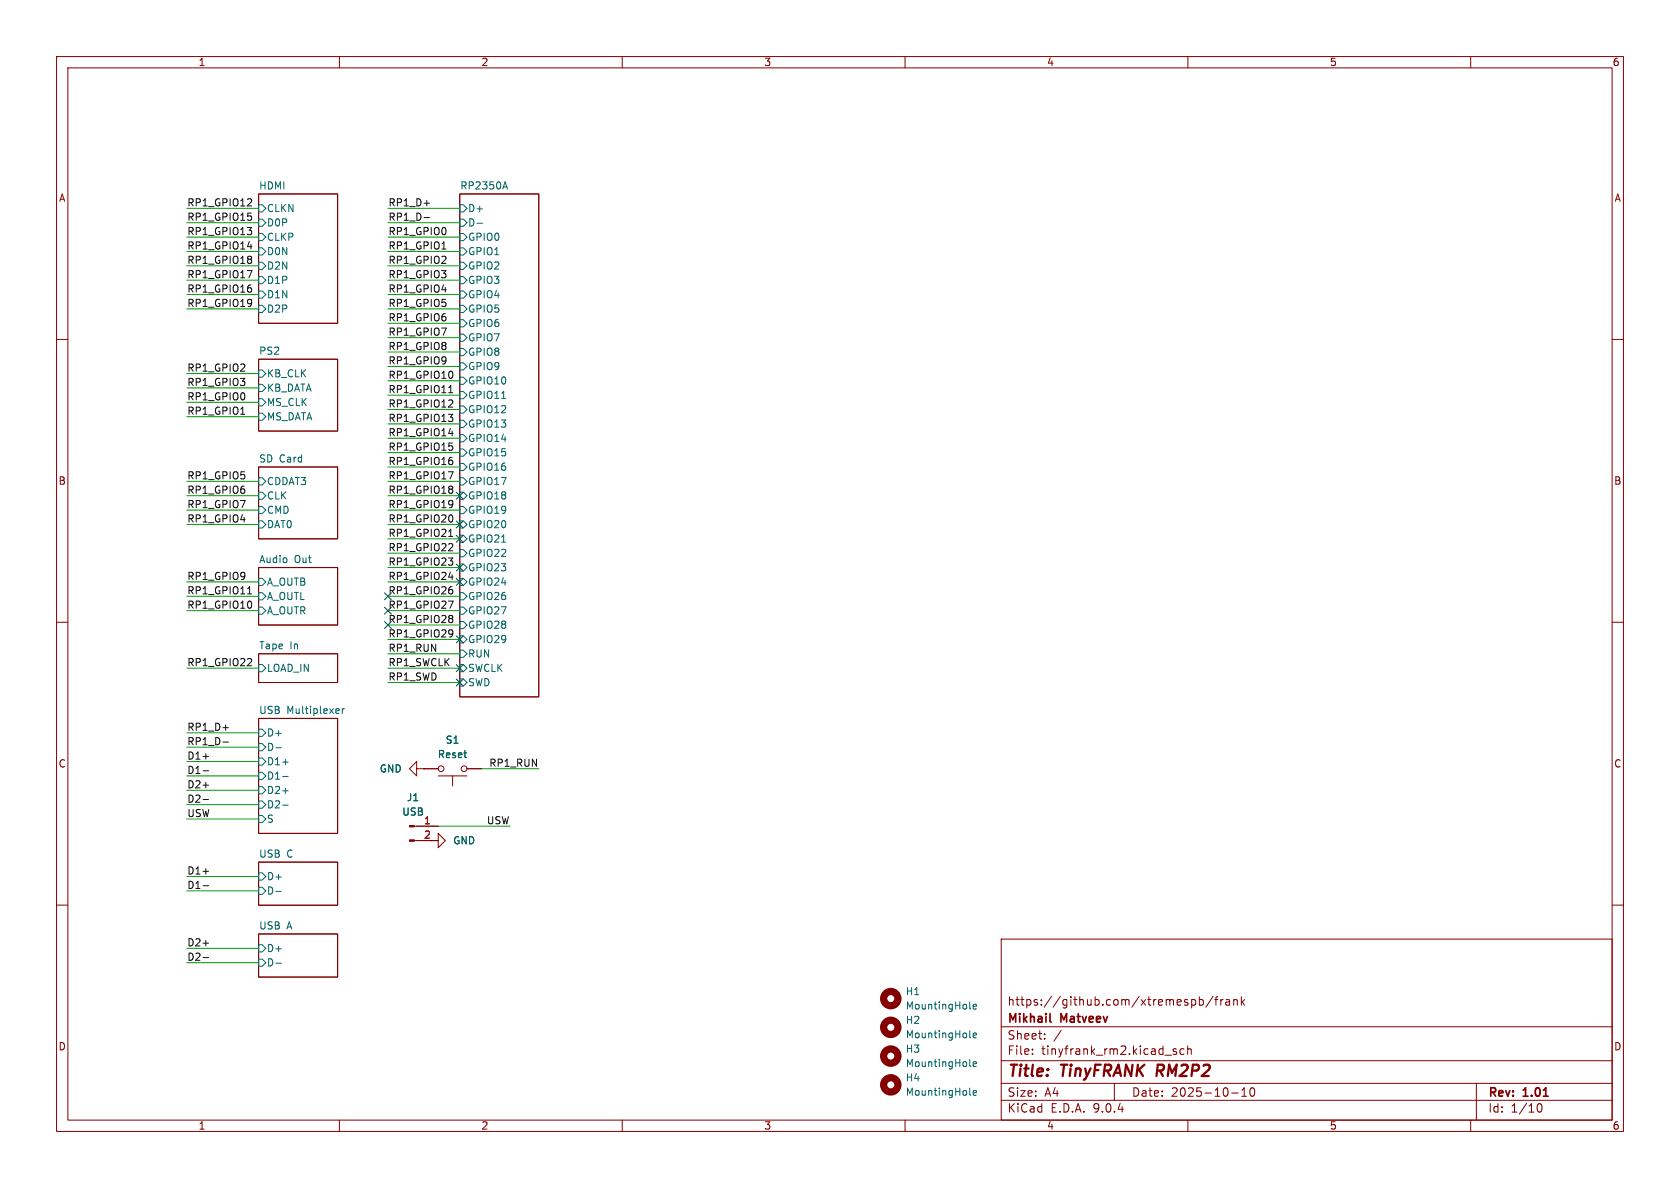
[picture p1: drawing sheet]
(kicad_sch
 (version 20250114)
 (generator "eeschema")
 (generator_version "9.0")
 (paper "A4")
 (title_block
  (title "${MODEL} ${BOARD}")
  (date "${DATE}")
  (rev "${VERSION}")
  (company "Mikhail Matveev")
  (comment 1 "https://github.com/xtremespb/frank"))
 (lib_symbols
  (symbol "Connector:Conn_01x02_Pin"
   (pin_names
    (offset 1.016) (hide yes)) (exclude_from_sim no) (in_bom yes) (on_board yes)
   (property "Reference" "J" (at 0 2.54 0) (effects (font (size 1.27 1.27))))
   (property "Value" "Conn_01x02_Pin" (at 0 -5.08 0) (effects (font (size 1.27 1.27))))
   (property "Footprint" "" (at 0 0 0) (effects (font (size 1.27 1.27)) (hide yes)))
   (property "Datasheet" "~" (at 0 0 0) (effects (font (size 1.27 1.27)) (hide yes)))
   (property "Description" "Generic connector, single row, 01x02, script generated" (at 0 0 0) (effects (font (size 1.27 1.27)) (hide yes)))
   (property "ki_locked" "" (at 0 0 0) (effects (font (size 1.27 1.27))))
   (symbol "Conn_01x02_Pin_1_1"
    (rectangle (start 0.8636 0.127) (end 0 -0.127) (stroke (width 0.1524) (type default)) (fill (type outline)))
    (rectangle (start 0.8636 -2.413) (end 0 -2.667) (stroke (width 0.1524) (type default)) (fill (type outline)))
    (polyline (pts (xy 1.27 0) (xy 0.8636 0)) (stroke (width 0.1524) (type default)) (fill (type none)))
    (polyline (pts (xy 1.27 -2.54) (xy 0.8636 -2.54)) (stroke (width 0.1524) (type default)) (fill (type none)))
    (pin passive line (at 5.08 0 180) (length 3.81) (name "Pin_1" (effects (font (size 1.27 1.27)))) (number "1" (effects (font (size 1.27 1.27)))))
    (pin passive line (at 5.08 -2.54 180) (length 3.81) (name "Pin_2" (effects (font (size 1.27 1.27)))) (number "2" (effects (font (size 1.27 1.27))))))
   (embedded_fonts no))
  (symbol "GND_1"
   (power)
   (pin_numbers (hide yes))
   (pin_names
    (offset 0) (hide yes)) (exclude_from_sim no) (in_bom yes) (on_board yes)
   (property "Reference" "#PWR" (at 0 -6.35 0) (effects (font (size 1.27 1.27)) (hide yes)))
   (property "Value" "GND" (at 0 -3.81 0) (effects (font (size 1.27 1.27))))
   (property "Footprint" "" (at 0 0 0) (effects (font (size 1.27 1.27)) (hide yes)))
   (property "Datasheet" "" (at 0 0 0) (effects (font (size 1.27 1.27)) (hide yes)))
   (property "Description" "Power symbol creates a global label with name \"GND\" , ground" (at 0 0 0) (effects (font (size 1.27 1.27)) (hide yes)))
   (symbol "GND_1_0_1"
    (polyline (pts (xy 0 0) (xy 0 -1.27) (xy 1.27 -1.27) (xy 0 -2.54) (xy -1.27 -1.27) (xy 0 -1.27)) (stroke (width 0) (type default)) (fill (type none))))
   (symbol "GND_1_1_1"
    (pin power_in line (at 0 0 270) (length 0) (name "~" (effects (font (size 1.27 1.27)))) (number "1" (effects (font (size 1.27 1.27))))))
   (embedded_fonts no))
  (symbol "Mechanical:MountingHole"
   (pin_names
    (offset 1.016)) (exclude_from_sim yes) (in_bom no) (on_board yes)
   (property "Reference" "H" (at 0 5.08 0) (effects (font (size 1.27 1.27))))
   (property "Value" "MountingHole" (at 0 3.175 0) (effects (font (size 1.27 1.27))))
   (property "Footprint" "" (at 0 0 0) (effects (font (size 1.27 1.27)) (hide yes)))
   (property "Datasheet" "~" (at 0 0 0) (effects (font (size 1.27 1.27)) (hide yes)))
   (property "Description" "Mounting Hole without connection" (at 0 0 0) (effects (font (size 1.27 1.27)) (hide yes)))
   (symbol "MountingHole_0_1"
    (circle (center 0 0) (radius 1.27) (stroke (width 1.27) (type default)) (fill (type none))))
   (embedded_fonts no))
  (symbol "Switch:SW_Push"
   (pin_numbers (hide yes))
   (pin_names
    (offset 1.016) (hide yes)) (exclude_from_sim no) (in_bom yes) (on_board yes)
   (property "Reference" "SW" (at 1.27 2.54 0) (effects (font (size 1.27 1.27)) (justify left)))
   (property "Value" "SW_Push" (at 0 -1.524 0) (effects (font (size 1.27 1.27))))
   (property "Footprint" "" (at 0 5.08 0) (effects (font (size 1.27 1.27)) (hide yes)))
   (property "Datasheet" "~" (at 0 5.08 0) (effects (font (size 1.27 1.27)) (hide yes)))
   (property "Description" "Push button switch, generic, two pins" (at 0 0 0) (effects (font (size 1.27 1.27)) (hide yes)))
   (symbol "SW_Push_0_1"
    (circle (center -2.032 0) (radius 0.508) (stroke (width 0) (type default)) (fill (type none)))
    (polyline (pts (xy 0 1.27) (xy 0 3.048)) (stroke (width 0) (type default)) (fill (type none)))
    (circle (center 2.032 0) (radius 0.508) (stroke (width 0) (type default)) (fill (type none)))
    (polyline (pts (xy 2.54 1.27) (xy -2.54 1.27)) (stroke (width 0) (type default)) (fill (type none)))
    (pin passive line (at -5.08 0 0) (length 2.54) (name "1" (effects (font (size 1.27 1.27)))) (number "1" (effects (font (size 1.27 1.27)))))
    (pin passive line (at 5.08 0 180) (length 2.54) (name "2" (effects (font (size 1.27 1.27)))) (number "2" (effects (font (size 1.27 1.27))))))
   (embedded_fonts no))
  (symbol "power:GND"
   (power)
   (pin_numbers (hide yes))
   (pin_names
    (offset 0) (hide yes)) (exclude_from_sim no) (in_bom yes) (on_board yes)
   (property "Reference" "#PWR" (at 0 -6.35 0) (effects (font (size 1.27 1.27)) (hide yes)))
   (property "Value" "GND" (at 0 -3.81 0) (effects (font (size 1.27 1.27))))
   (property "Footprint" "" (at 0 0 0) (effects (font (size 1.27 1.27)) (hide yes)))
   (property "Datasheet" "" (at 0 0 0) (effects (font (size 1.27 1.27)) (hide yes)))
   (property "Description" "Power symbol creates a global label with name \"GND\" , ground" (at 0 0 0) (effects (font (size 1.27 1.27)) (hide yes)))
   (symbol "GND_0_1"
    (polyline (pts (xy 0 0) (xy 0 -1.27) (xy 1.27 -1.27) (xy 0 -2.54) (xy -1.27 -1.27) (xy 0 -1.27)) (stroke (width 0) (type default)) (fill (type none))))
   (symbol "GND_1_1"
    (pin power_in line (at 0 0 270) (length 0) (name "~" (effects (font (size 1.27 1.27)))) (number "1" (effects (font (size 1.27 1.27))))))
   (embedded_fonts no)))
 (no_connect
  (at 81.28 120.65))
 (no_connect
  (at 81.28 118.11))
 (no_connect
  (at 81.28 100.33))
 (no_connect
  (at 68.58 110.49))
 (no_connect
  (at 81.28 102.87))
 (no_connect
  (at 68.58 107.95))
 (no_connect
  (at 81.28 95.25))
 (no_connect
  (at 68.58 105.41))
 (no_connect
  (at 81.28 92.71))
 (no_connect
  (at 81.28 87.63))
 (no_connect
  (at 81.28 113.03))
 (wire
  (pts (xy 33.02 92.71) (xy 45.72 92.71))
  (stroke (width 0) (type default)))
 (wire
  (pts (xy 68.58 90.17) (xy 81.28 90.17))
  (stroke (width 0) (type default)))
 (wire
  (pts (xy 68.58 102.87) (xy 81.28 102.87))
  (stroke (width 0) (type default)))
 (wire
  (pts (xy 68.58 67.31) (xy 81.28 67.31))
  (stroke (width 0) (type default)))
 (wire
  (pts (xy 68.58 100.33) (xy 81.28 100.33))
  (stroke (width 0) (type default)))
 (wire
  (pts (xy 33.02 105.41) (xy 45.72 105.41))
  (stroke (width 0) (type default)))
 (wire
  (pts (xy 68.58 59.69) (xy 81.28 59.69))
  (stroke (width 0) (type default)))
 (wire
  (pts (xy 68.58 69.85) (xy 81.28 69.85))
  (stroke (width 0) (type default)))
 (wire
  (pts (xy 33.02 139.7) (xy 45.72 139.7))
  (stroke (width 0) (type default)))
 (wire
  (pts (xy 68.58 72.39) (xy 81.28 72.39))
  (stroke (width 0) (type default)))
 (wire
  (pts (xy 85.09 135.89) (xy 95.25 135.89))
  (stroke (width 0) (type default)))
 (wire
  (pts (xy 68.58 39.37) (xy 81.28 39.37))
  (stroke (width 0) (type default)))
 (wire
  (pts (xy 33.02 107.95) (xy 45.72 107.95))
  (stroke (width 0) (type default)))
 (wire
  (pts (xy 68.58 97.79) (xy 81.28 97.79))
  (stroke (width 0) (type default)))
 (wire
  (pts (xy 68.58 52.07) (xy 81.28 52.07))
  (stroke (width 0) (type default)))
 (wire
  (pts (xy 68.58 95.25) (xy 81.28 95.25))
  (stroke (width 0) (type default)))
 (wire
  (pts (xy 33.02 144.78) (xy 45.72 144.78))
  (stroke (width 0) (type default)))
 (wire
  (pts (xy 33.02 142.24) (xy 45.72 142.24))
  (stroke (width 0) (type default)))
 (wire
  (pts (xy 90.17 146.05) (xy 77.47 146.05))
  (stroke (width 0) (type default)))
 (wire
  (pts (xy 33.02 44.45) (xy 45.72 44.45))
  (stroke (width 0) (type default)))
 (wire
  (pts (xy 33.02 73.66) (xy 45.72 73.66))
  (stroke (width 0) (type default)))
 (wire
  (pts (xy 33.02 90.17) (xy 45.72 90.17))
  (stroke (width 0) (type default)))
 (wire
  (pts (xy 68.58 77.47) (xy 81.28 77.47))
  (stroke (width 0) (type default)))
 (wire
  (pts (xy 68.58 46.99) (xy 81.28 46.99))
  (stroke (width 0) (type default)))
 (wire
  (pts (xy 68.58 113.03) (xy 81.28 113.03))
  (stroke (width 0) (type default)))
 (wire
  (pts (xy 68.58 64.77) (xy 81.28 64.77))
  (stroke (width 0) (type default)))
 (wire
  (pts (xy 68.58 105.41) (xy 81.28 105.41))
  (stroke (width 0) (type default)))
 (wire
  (pts (xy 68.58 44.45) (xy 81.28 44.45))
  (stroke (width 0) (type default)))
 (wire
  (pts (xy 33.02 52.07) (xy 45.72 52.07))
  (stroke (width 0) (type default)))
 (wire
  (pts (xy 33.02 39.37) (xy 45.72 39.37))
  (stroke (width 0) (type default)))
 (wire
  (pts (xy 33.02 134.62) (xy 45.72 134.62))
  (stroke (width 0) (type default)))
 (wire
  (pts (xy 33.02 170.18) (xy 45.72 170.18))
  (stroke (width 0) (type default)))
 (wire
  (pts (xy 33.02 71.12) (xy 45.72 71.12))
  (stroke (width 0) (type default)))
 (wire
  (pts (xy 68.58 54.61) (xy 81.28 54.61))
  (stroke (width 0) (type default)))
 (wire
  (pts (xy 33.02 118.11) (xy 45.72 118.11))
  (stroke (width 0) (type default)))
 (wire
  (pts (xy 68.58 92.71) (xy 81.28 92.71))
  (stroke (width 0) (type default)))
 (wire
  (pts (xy 33.02 54.61) (xy 45.72 54.61))
  (stroke (width 0) (type default)))
 (wire
  (pts (xy 68.58 41.91) (xy 81.28 41.91))
  (stroke (width 0) (type default)))
 (wire
  (pts (xy 68.58 82.55) (xy 81.28 82.55))
  (stroke (width 0) (type default)))
 (wire
  (pts (xy 68.58 74.93) (xy 81.28 74.93))
  (stroke (width 0) (type default)))
 (wire
  (pts (xy 68.58 49.53) (xy 81.28 49.53))
  (stroke (width 0) (type default)))
 (wire
  (pts (xy 76.2 148.59) (xy 77.47 148.59))
  (stroke (width 0) (type default)))
 (wire
  (pts (xy 33.02 66.04) (xy 45.72 66.04))
  (stroke (width 0) (type default)))
 (wire
  (pts (xy 68.58 57.15) (xy 81.28 57.15))
  (stroke (width 0) (type default)))
 (wire
  (pts (xy 33.02 87.63) (xy 45.72 87.63))
  (stroke (width 0) (type default)))
 (wire
  (pts (xy 33.02 49.53) (xy 45.72 49.53))
  (stroke (width 0) (type default)))
 (wire
  (pts (xy 33.02 85.09) (xy 45.72 85.09))
  (stroke (width 0) (type default)))
 (wire
  (pts (xy 68.58 87.63) (xy 81.28 87.63))
  (stroke (width 0) (type default)))
 (wire
  (pts (xy 33.02 129.54) (xy 45.72 129.54))
  (stroke (width 0) (type default)))
 (wire
  (pts (xy 68.58 118.11) (xy 81.28 118.11))
  (stroke (width 0) (type default)))
 (wire
  (pts (xy 33.02 36.83) (xy 45.72 36.83))
  (stroke (width 0) (type default)))
 (wire
  (pts (xy 33.02 154.94) (xy 45.72 154.94))
  (stroke (width 0) (type default)))
 (wire
  (pts (xy 33.02 137.16) (xy 45.72 137.16))
  (stroke (width 0) (type default)))
 (wire
  (pts (xy 68.58 62.23) (xy 81.28 62.23))
  (stroke (width 0) (type default)))
 (wire
  (pts (xy 33.02 132.08) (xy 45.72 132.08))
  (stroke (width 0) (type default)))
 (wire
  (pts (xy 33.02 46.99) (xy 45.72 46.99))
  (stroke (width 0) (type default)))
 (wire
  (pts (xy 68.58 80.01) (xy 81.28 80.01))
  (stroke (width 0) (type default)))
 (wire
  (pts (xy 33.02 167.64) (xy 45.72 167.64))
  (stroke (width 0) (type default)))
 (wire
  (pts (xy 33.02 102.87) (xy 45.72 102.87))
  (stroke (width 0) (type default)))
 (wire
  (pts (xy 68.58 85.09) (xy 81.28 85.09))
  (stroke (width 0) (type default)))
 (wire
  (pts (xy 33.02 68.58) (xy 45.72 68.58))
  (stroke (width 0) (type default)))
 (wire
  (pts (xy 68.58 107.95) (xy 81.28 107.95))
  (stroke (width 0) (type default)))
 (wire
  (pts (xy 68.58 115.57) (xy 81.28 115.57))
  (stroke (width 0) (type default)))
 (wire
  (pts (xy 33.02 41.91) (xy 45.72 41.91))
  (stroke (width 0) (type default)))
 (wire
  (pts (xy 68.58 120.65) (xy 81.28 120.65))
  (stroke (width 0) (type default)))
 (wire
  (pts (xy 68.58 110.49) (xy 81.28 110.49))
  (stroke (width 0) (type default)))
 (wire
  (pts (xy 68.58 36.83) (xy 81.28 36.83))
  (stroke (width 0) (type default)))
 (wire
  (pts (xy 33.02 157.48) (xy 45.72 157.48))
  (stroke (width 0) (type default)))
 (label "RP1_GPIO18"
  (at 33.02 46.99 0)
  (effects (font (size 1.27 1.27)) (justify left bottom)))
 (label "RP1_GPIO24"
  (at 68.58 102.87 0)
  (effects (font (size 1.27 1.27)) (justify left bottom)))
 (label "RP1_GPIO6"
  (at 33.02 87.63 0)
  (effects (font (size 1.27 1.27)) (justify left bottom)))
 (label "RP1_GPIO0"
  (at 33.02 71.12 0)
  (effects (font (size 1.27 1.27)) (justify left bottom)))
 (label "D2-"
  (at 33.02 142.24 0)
  (effects (font (size 1.27 1.27)) (justify left bottom)))
 (label "RP1_GPIO20"
  (at 68.58 92.71 0)
  (effects (font (size 1.27 1.27)) (justify left bottom)))
 (label "RP1_D+"
  (at 68.58 36.83 0)
  (effects (font (size 1.27 1.27)) (justify left bottom)))
 (label "RP1_RUN"
  (at 68.58 115.57 0)
  (effects (font (size 1.27 1.27)) (justify left bottom)))
 (label "RP1_GPIO13"
  (at 68.58 74.93 0)
  (effects (font (size 1.27 1.27)) (justify left bottom)))
 (label "RP1_GPIO7"
  (at 33.02 90.17 0)
  (effects (font (size 1.27 1.27)) (justify left bottom)))
 (label "RP1_GPIO18"
  (at 68.58 87.63 0)
  (effects (font (size 1.27 1.27)) (justify left bottom)))
 (label "USW"
  (at 33.02 144.78 0)
  (effects (font (size 1.27 1.27)) (justify left bottom)))
 (label "RP1_GPIO11"
  (at 68.58 69.85 0)
  (effects (font (size 1.27 1.27)) (justify left bottom)))
 (label "D1-"
  (at 33.02 157.48 0)
  (effects (font (size 1.27 1.27)) (justify left bottom)))
 (label "D1-"
  (at 33.02 137.16 0)
  (effects (font (size 1.27 1.27)) (justify left bottom)))
 (label "RP1_GPIO13"
  (at 33.02 41.91 0)
  (effects (font (size 1.27 1.27)) (justify left bottom)))
 (label "RP1_GPIO4"
  (at 68.58 52.07 0)
  (effects (font (size 1.27 1.27)) (justify left bottom)))
 (label "RP1_GPIO15"
  (at 68.58 80.01 0)
  (effects (font (size 1.27 1.27)) (justify left bottom)))
 (label "RP1_GPIO12"
  (at 33.02 36.83 0)
  (effects (font (size 1.27 1.27)) (justify left bottom)))
 (label "RP1_GPIO19"
  (at 68.58 90.17 0)
  (effects (font (size 1.27 1.27)) (justify left bottom)))
 (label "RP1_GPIO2"
  (at 33.02 66.04 0)
  (effects (font (size 1.27 1.27)) (justify left bottom)))
 (label "RP1_GPIO17"
  (at 33.02 49.53 0)
  (effects (font (size 1.27 1.27)) (justify left bottom)))
 (label "RP1_GPIO10"
  (at 33.02 107.95 0)
  (effects (font (size 1.27 1.27)) (justify left bottom)))
 (label "RP1_GPIO4"
  (at 33.02 92.71 0)
  (effects (font (size 1.27 1.27)) (justify left bottom)))
 (label "RP1_GPIO8"
  (at 68.58 62.23 0)
  (effects (font (size 1.27 1.27)) (justify left bottom)))
 (label "RP1_GPIO10"
  (at 68.58 67.31 0)
  (effects (font (size 1.27 1.27)) (justify left bottom)))
 (label "RP1_GPIO1"
  (at 68.58 44.45 0)
  (effects (font (size 1.27 1.27)) (justify left bottom)))
 (label "RP1_GPIO26"
  (at 68.58 105.41 0)
  (effects (font (size 1.27 1.27)) (justify left bottom)))
 (label "D2+"
  (at 33.02 139.7 0)
  (effects (font (size 1.27 1.27)) (justify left bottom)))
 (label "D1+"
  (at 33.02 154.94 0)
  (effects (font (size 1.27 1.27)) (justify left bottom)))
 (label "RP1_GPIO7"
  (at 68.58 59.69 0)
  (effects (font (size 1.27 1.27)) (justify left bottom)))
 (label "RP1_GPIO0"
  (at 68.58 41.91 0)
  (effects (font (size 1.27 1.27)) (justify left bottom)))
 (label "RP1_GPIO21"
  (at 68.58 95.25 0)
  (effects (font (size 1.27 1.27)) (justify left bottom)))
 (label "RP1_GPIO1"
  (at 33.02 73.66 0)
  (effects (font (size 1.27 1.27)) (justify left bottom)))
 (label "RP1_D+"
  (at 33.02 129.54 0)
  (effects (font (size 1.27 1.27)) (justify left bottom)))
 (label "RP1_SWCLK"
  (at 68.58 118.11 0)
  (effects (font (size 1.27 1.27)) (justify left bottom)))
 (label "RP1_GPIO28"
  (at 68.58 110.49 0)
  (effects (font (size 1.27 1.27)) (justify left bottom)))
 (label "RP1_GPIO11"
  (at 33.02 105.41 0)
  (effects (font (size 1.27 1.27)) (justify left bottom)))
 (label "RP1_GPIO3"
  (at 68.58 49.53 0)
  (effects (font (size 1.27 1.27)) (justify left bottom)))
 (label "RP1_D-"
  (at 33.02 132.08 0)
  (effects (font (size 1.27 1.27)) (justify left bottom)))
 (label "RP1_GPIO14"
  (at 68.58 77.47 0)
  (effects (font (size 1.27 1.27)) (justify left bottom)))
 (label "D1+"
  (at 33.02 134.62 0)
  (effects (font (size 1.27 1.27)) (justify left bottom)))
 (label "RP1_GPIO5"
  (at 68.58 54.61 0)
  (effects (font (size 1.27 1.27)) (justify left bottom)))
 (label "RP1_GPIO2"
  (at 68.58 46.99 0)
  (effects (font (size 1.27 1.27)) (justify left bottom)))
 (label "RP1_GPIO16"
  (at 33.02 52.07 0)
  (effects (font (size 1.27 1.27)) (justify left bottom)))
 (label "D2+"
  (at 33.02 167.64 0)
  (effects (font (size 1.27 1.27)) (justify left bottom)))
 (label "RP1_GPIO19"
  (at 33.02 54.61 0)
  (effects (font (size 1.27 1.27)) (justify left bottom)))
 (label "RP1_GPIO29"
  (at 68.58 113.03 0)
  (effects (font (size 1.27 1.27)) (justify left bottom)))
 (label "USW"
  (at 90.17 146.05 180)
  (effects (font (size 1.27 1.27)) (justify right bottom)))
 (label "RP1_GPIO27"
  (at 68.58 107.95 0)
  (effects (font (size 1.27 1.27)) (justify left bottom)))
 (label "RP1_GPIO15"
  (at 33.02 39.37 0)
  (effects (font (size 1.27 1.27)) (justify left bottom)))
 (label "RP1_GPIO12"
  (at 68.58 72.39 0)
  (effects (font (size 1.27 1.27)) (justify left bottom)))
 (label "RP1_GPIO17"
  (at 68.58 85.09 0)
  (effects (font (size 1.27 1.27)) (justify left bottom)))
 (label "RP1_GPIO5"
  (at 33.02 85.09 0)
  (effects (font (size 1.27 1.27)) (justify left bottom)))
 (label "RP1_D-"
  (at 68.58 39.37 0)
  (effects (font (size 1.27 1.27)) (justify left bottom)))
 (label "RP1_GPIO14"
  (at 33.02 44.45 0)
  (effects (font (size 1.27 1.27)) (justify left bottom)))
 (label "RP1_GPIO22"
  (at 33.02 118.11 0)
  (effects (font (size 1.27 1.27)) (justify left bottom)))
 (label "RP1_GPIO23"
  (at 68.58 100.33 0)
  (effects (font (size 1.27 1.27)) (justify left bottom)))
 (label "RP1_SWD"
  (at 68.58 120.65 0)
  (effects (font (size 1.27 1.27)) (justify left bottom)))
 (label "RP1_GPIO3"
  (at 33.02 68.58 0)
  (effects (font (size 1.27 1.27)) (justify left bottom)))
 (label "RP1_GPIO22"
  (at 68.58 97.79 0)
  (effects (font (size 1.27 1.27)) (justify left bottom)))
 (label "RP1_RUN"
  (at 95.25 135.89 180)
  (effects (font (size 1.27 1.27)) (justify right bottom)))
 (label "RP1_GPIO16"
  (at 68.58 82.55 0)
  (effects (font (size 1.27 1.27)) (justify left bottom)))
 (label "D2-"
  (at 33.02 170.18 0)
  (effects (font (size 1.27 1.27)) (justify left bottom)))
 (label "RP1_GPIO9"
  (at 33.02 102.87 0)
  (effects (font (size 1.27 1.27)) (justify left bottom)))
 (label "RP1_GPIO6"
  (at 68.58 57.15 0)
  (effects (font (size 1.27 1.27)) (justify left bottom)))
 (label "RP1_GPIO9"
  (at 68.58 64.77 0)
  (effects (font (size 1.27 1.27)) (justify left bottom)))
 (symbol
  (lib_name "GND_1")
  (lib_id "power:GND")
  (at 74.93 135.89 270)
  (unit 1)
  (exclude_from_sim no)
  (in_bom yes)
  (on_board yes)
  (dnp no)
  (fields_autoplaced yes)
  (property "Reference" "#PWR01" (at 68.58 135.89 0) (effects (font (size 1.27 1.27)) (hide yes)))
  (property "Value" "GND" (at 71.12 135.8899 90) (effects (font (size 1.27 1.27)) (justify right)))
  (property "Footprint" "" (at 74.93 135.89 0) (effects (font (size 1.27 1.27)) (hide yes)))
  (property "Datasheet" "" (at 74.93 135.89 0) (effects (font (size 1.27 1.27)) (hide yes)))
  (property "Description" "Power symbol creates a global label with name \"GND\" , ground" (at 74.93 135.89 0) (effects (font (size 1.27 1.27)) (hide yes)))
  (pin "1"))
 (symbol
  (lib_id "Switch:SW_Push")
  (at 80.01 135.89 180)
  (unit 1)
  (exclude_from_sim no)
  (in_bom yes)
  (on_board yes)
  (dnp no)
  (fields_autoplaced yes)
  (property "Reference" "S1" (at 80.01 130.81 0) (effects (font (size 1.27 1.27))))
  (property "Value" "Reset" (at 80.01 133.35 0) (effects (font (size 1.27 1.27))))
  (property "Footprint" "FRANK:TACT-SIDE-4623" (at 80.01 140.97 0) (effects (font (size 1.27 1.27)) (hide yes)))
  (property "Datasheet" "https://parts4laptops.eu/en/microbuttons/3300-microbutton-tact-switch-ts-1233-33x33x15mm-smt-mounting.html" (at 80.01 140.97 0) (effects (font (size 1.27 1.27)) (hide yes)))
  (property "Description" "" (at 80.01 135.89 0) (effects (font (size 1.27 1.27)) (hide yes)))
  (property "AliExpress" "https://www.aliexpress.com/item/1005007359248990.html" (at 80.01 135.89 0) (effects (font (size 1.27 1.27)) (hide yes)))
  (property "Sim.Device" "" (at 80.01 135.89 0) (effects (font (size 1.27 1.27))))
  (property "Attrition Qty" "" (at 80.01 135.89 0) (effects (font (size 1.27 1.27)) (hide yes)))
  (property "Category" "" (at 80.01 135.89 0) (effects (font (size 1.27 1.27)) (hide yes)))
  (property "Class" "" (at 80.01 135.89 0) (effects (font (size 1.27 1.27)) (hide yes)))
  (property "Crystal Type" "" (at 80.01 135.89 0) (effects (font (size 1.27 1.27)) (hide yes)))
  (property "Frequency" "" (at 80.01 135.89 0) (effects (font (size 1.27 1.27)) (hide yes)))
  (property "Frequency Stability" "" (at 80.01 135.89 0) (effects (font (size 1.27 1.27)) (hide yes)))
  (property "Frequency Tolerance" "" (at 80.01 135.89 0) (effects (font (size 1.27 1.27)) (hide yes)))
  (property "Load Capacitance" "" (at 80.01 135.89 0) (effects (font (size 1.27 1.27)) (hide yes)))
  (property "Manufacturer" "" (at 80.01 135.89 0) (effects (font (size 1.27 1.27)) (hide yes)))
  (property "Minimum Qty" "" (at 80.01 135.89 0) (effects (font (size 1.27 1.27)) (hide yes)))
  (property "Normal Temperature Frequency Tolerance" "" (at 80.01 135.89 0) (effects (font (size 1.27 1.27)) (hide yes)))
  (property "Operating Temperature" "" (at 80.01 135.89 0) (effects (font (size 1.27 1.27)) (hide yes)))
  (property "Part" "" (at 80.01 135.89 0) (effects (font (size 1.27 1.27)) (hide yes)))
  (property "Process" "" (at 80.01 135.89 0) (effects (font (size 1.27 1.27)) (hide yes)))
  (property "Stock" "" (at 80.01 135.89 0) (effects (font (size 1.27 1.27)) (hide yes)))
  (property "Type" "" (at 80.01 135.89 0) (effects (font (size 1.27 1.27)) (hide yes)))
  (pin "1")
  (pin "2"))
 (symbol
  (lib_id "power:GND")
  (at 76.2 148.59 90)
  (unit 1)
  (exclude_from_sim no)
  (in_bom yes)
  (on_board yes)
  (dnp no)
  (fields_autoplaced yes)
  (property "Reference" "#PWR02" (at 82.55 148.59 0) (effects (font (size 1.27 1.27)) (hide yes)))
  (property "Value" "GND" (at 80.01 148.5899 90) (effects (font (size 1.27 1.27)) (justify right)))
  (property "Footprint" "" (at 76.2 148.59 0) (effects (font (size 1.27 1.27)) (hide yes)))
  (property "Datasheet" "" (at 76.2 148.59 0) (effects (font (size 1.27 1.27)) (hide yes)))
  (property "Description" "Power symbol creates a global label with name \"GND\" , ground" (at 76.2 148.59 0) (effects (font (size 1.27 1.27)) (hide yes)))
  (pin "1"))
 (symbol
  (lib_id "Connector:Conn_01x02_Pin")
  (at 72.39 146.05 0)
  (unit 1)
  (exclude_from_sim no)
  (in_bom yes)
  (on_board yes)
  (dnp no)
  (fields_autoplaced yes)
  (property "Reference" "J1" (at 73.025 140.97 0) (effects (font (size 1.27 1.27))))
  (property "Value" "USB" (at 73.025 143.51 0) (effects (font (size 1.27 1.27))))
  (property "Footprint" "FRANK:Pin Header (1x02)" (at 72.39 146.05 0) (effects (font (size 1.27 1.27)) (hide yes)))
  (property "Datasheet" "~" (at 72.39 146.05 0) (effects (font (size 1.27 1.27)) (hide yes)))
  (property "Description" "Generic connector, single row, 01x02, script generated" (at 72.39 146.05 0) (effects (font (size 1.27 1.27)) (hide yes)))
  (pin "1")
  (pin "2"))
 (symbol
  (lib_id "Mechanical:MountingHole")
  (at 157.48 186.69 0)
  (unit 1)
  (exclude_from_sim yes)
  (in_bom no)
  (on_board yes)
  (dnp no)
  (fields_autoplaced yes)
  (property "Reference" "H3" (at 160.02 185.4199 0) (effects (font (size 1.27 1.27)) (justify left)))
  (property "Value" "MountingHole" (at 160.02 187.9599 0) (effects (font (size 1.27 1.27)) (justify left)))
  (property "Footprint" "FRANK:Mounting Hole (2.7mm)" (at 157.48 186.69 0) (effects (font (size 1.27 1.27)) (hide yes)))
  (property "Datasheet" "~" (at 157.48 186.69 0) (effects (font (size 1.27 1.27)) (hide yes)))
  (property "Description" "Mounting Hole without connection" (at 157.48 186.69 0) (effects (font (size 1.27 1.27)) (hide yes)))
  (property "AliExpress" "" (at 157.48 186.69 0) (effects (font (size 1.27 1.27)) (hide yes)))
  (property "Sim.Device" "" (at 157.48 186.69 0) (effects (font (size 1.27 1.27))))
  (property "Attrition Qty" "" (at 157.48 186.69 0) (effects (font (size 1.27 1.27)) (hide yes)))
  (property "Category" "" (at 157.48 186.69 0) (effects (font (size 1.27 1.27)) (hide yes)))
  (property "Class" "" (at 157.48 186.69 0) (effects (font (size 1.27 1.27)) (hide yes)))
  (property "Crystal Type" "" (at 157.48 186.69 0) (effects (font (size 1.27 1.27)) (hide yes)))
  (property "Frequency" "" (at 157.48 186.69 0) (effects (font (size 1.27 1.27)) (hide yes)))
  (property "Frequency Stability" "" (at 157.48 186.69 0) (effects (font (size 1.27 1.27)) (hide yes)))
  (property "Frequency Tolerance" "" (at 157.48 186.69 0) (effects (font (size 1.27 1.27)) (hide yes)))
  (property "Load Capacitance" "" (at 157.48 186.69 0) (effects (font (size 1.27 1.27)) (hide yes)))
  (property "Manufacturer" "" (at 157.48 186.69 0) (effects (font (size 1.27 1.27)) (hide yes)))
  (property "Minimum Qty" "" (at 157.48 186.69 0) (effects (font (size 1.27 1.27)) (hide yes)))
  (property "Normal Temperature Frequency Tolerance" "" (at 157.48 186.69 0) (effects (font (size 1.27 1.27)) (hide yes)))
  (property "Operating Temperature" "" (at 157.48 186.69 0) (effects (font (size 1.27 1.27)) (hide yes)))
  (property "Part" "" (at 157.48 186.69 0) (effects (font (size 1.27 1.27)) (hide yes)))
  (property "Process" "" (at 157.48 186.69 0) (effects (font (size 1.27 1.27)) (hide yes)))
  (property "Stock" "" (at 157.48 186.69 0) (effects (font (size 1.27 1.27)) (hide yes)))
  (property "Type" "" (at 157.48 186.69 0) (effects (font (size 1.27 1.27)) (hide yes))))
 (symbol
  (lib_id "Mechanical:MountingHole")
  (at 157.48 181.61 0)
  (unit 1)
  (exclude_from_sim yes)
  (in_bom no)
  (on_board yes)
  (dnp no)
  (fields_autoplaced yes)
  (property "Reference" "H2" (at 160.02 180.3399 0) (effects (font (size 1.27 1.27)) (justify left)))
  (property "Value" "MountingHole" (at 160.02 182.8799 0) (effects (font (size 1.27 1.27)) (justify left)))
  (property "Footprint" "FRANK:Mounting Hole (2.7mm)" (at 157.48 181.61 0) (effects (font (size 1.27 1.27)) (hide yes)))
  (property "Datasheet" "~" (at 157.48 181.61 0) (effects (font (size 1.27 1.27)) (hide yes)))
  (property "Description" "Mounting Hole without connection" (at 157.48 181.61 0) (effects (font (size 1.27 1.27)) (hide yes)))
  (property "AliExpress" "" (at 157.48 181.61 0) (effects (font (size 1.27 1.27)) (hide yes)))
  (property "Sim.Device" "" (at 157.48 181.61 0) (effects (font (size 1.27 1.27))))
  (property "Attrition Qty" "" (at 157.48 181.61 0) (effects (font (size 1.27 1.27)) (hide yes)))
  (property "Category" "" (at 157.48 181.61 0) (effects (font (size 1.27 1.27)) (hide yes)))
  (property "Class" "" (at 157.48 181.61 0) (effects (font (size 1.27 1.27)) (hide yes)))
  (property "Crystal Type" "" (at 157.48 181.61 0) (effects (font (size 1.27 1.27)) (hide yes)))
  (property "Frequency" "" (at 157.48 181.61 0) (effects (font (size 1.27 1.27)) (hide yes)))
  (property "Frequency Stability" "" (at 157.48 181.61 0) (effects (font (size 1.27 1.27)) (hide yes)))
  (property "Frequency Tolerance" "" (at 157.48 181.61 0) (effects (font (size 1.27 1.27)) (hide yes)))
  (property "Load Capacitance" "" (at 157.48 181.61 0) (effects (font (size 1.27 1.27)) (hide yes)))
  (property "Manufacturer" "" (at 157.48 181.61 0) (effects (font (size 1.27 1.27)) (hide yes)))
  (property "Minimum Qty" "" (at 157.48 181.61 0) (effects (font (size 1.27 1.27)) (hide yes)))
  (property "Normal Temperature Frequency Tolerance" "" (at 157.48 181.61 0) (effects (font (size 1.27 1.27)) (hide yes)))
  (property "Operating Temperature" "" (at 157.48 181.61 0) (effects (font (size 1.27 1.27)) (hide yes)))
  (property "Part" "" (at 157.48 181.61 0) (effects (font (size 1.27 1.27)) (hide yes)))
  (property "Process" "" (at 157.48 181.61 0) (effects (font (size 1.27 1.27)) (hide yes)))
  (property "Stock" "" (at 157.48 181.61 0) (effects (font (size 1.27 1.27)) (hide yes)))
  (property "Type" "" (at 157.48 181.61 0) (effects (font (size 1.27 1.27)) (hide yes))))
 (symbol
  (lib_id "Mechanical:MountingHole")
  (at 157.48 191.77 0)
  (unit 1)
  (exclude_from_sim yes)
  (in_bom no)
  (on_board yes)
  (dnp no)
  (fields_autoplaced yes)
  (property "Reference" "H4" (at 160.02 190.4999 0) (effects (font (size 1.27 1.27)) (justify left)))
  (property "Value" "MountingHole" (at 160.02 193.0399 0) (effects (font (size 1.27 1.27)) (justify left)))
  (property "Footprint" "FRANK:Mounting Hole (2.7mm)" (at 157.48 191.77 0) (effects (font (size 1.27 1.27)) (hide yes)))
  (property "Datasheet" "~" (at 157.48 191.77 0) (effects (font (size 1.27 1.27)) (hide yes)))
  (property "Description" "Mounting Hole without connection" (at 157.48 191.77 0) (effects (font (size 1.27 1.27)) (hide yes)))
  (property "AliExpress" "" (at 157.48 191.77 0) (effects (font (size 1.27 1.27)) (hide yes)))
  (property "Sim.Device" "" (at 157.48 191.77 0) (effects (font (size 1.27 1.27))))
  (property "Attrition Qty" "" (at 157.48 191.77 0) (effects (font (size 1.27 1.27)) (hide yes)))
  (property "Category" "" (at 157.48 191.77 0) (effects (font (size 1.27 1.27)) (hide yes)))
  (property "Class" "" (at 157.48 191.77 0) (effects (font (size 1.27 1.27)) (hide yes)))
  (property "Crystal Type" "" (at 157.48 191.77 0) (effects (font (size 1.27 1.27)) (hide yes)))
  (property "Frequency" "" (at 157.48 191.77 0) (effects (font (size 1.27 1.27)) (hide yes)))
  (property "Frequency Stability" "" (at 157.48 191.77 0) (effects (font (size 1.27 1.27)) (hide yes)))
  (property "Frequency Tolerance" "" (at 157.48 191.77 0) (effects (font (size 1.27 1.27)) (hide yes)))
  (property "Load Capacitance" "" (at 157.48 191.77 0) (effects (font (size 1.27 1.27)) (hide yes)))
  (property "Manufacturer" "" (at 157.48 191.77 0) (effects (font (size 1.27 1.27)) (hide yes)))
  (property "Minimum Qty" "" (at 157.48 191.77 0) (effects (font (size 1.27 1.27)) (hide yes)))
  (property "Normal Temperature Frequency Tolerance" "" (at 157.48 191.77 0) (effects (font (size 1.27 1.27)) (hide yes)))
  (property "Operating Temperature" "" (at 157.48 191.77 0) (effects (font (size 1.27 1.27)) (hide yes)))
  (property "Part" "" (at 157.48 191.77 0) (effects (font (size 1.27 1.27)) (hide yes)))
  (property "Process" "" (at 157.48 191.77 0) (effects (font (size 1.27 1.27)) (hide yes)))
  (property "Stock" "" (at 157.48 191.77 0) (effects (font (size 1.27 1.27)) (hide yes)))
  (property "Type" "" (at 157.48 191.77 0) (effects (font (size 1.27 1.27)) (hide yes))))
 (symbol
  (lib_id "Mechanical:MountingHole")
  (at 157.48 176.53 0)
  (unit 1)
  (exclude_from_sim yes)
  (in_bom no)
  (on_board yes)
  (dnp no)
  (fields_autoplaced yes)
  (property "Reference" "H1" (at 160.02 175.2599 0) (effects (font (size 1.27 1.27)) (justify left)))
  (property "Value" "MountingHole" (at 160.02 177.7999 0) (effects (font (size 1.27 1.27)) (justify left)))
  (property "Footprint" "FRANK:Mounting Hole (2.7mm)" (at 157.48 176.53 0) (effects (font (size 1.27 1.27)) (hide yes)))
  (property "Datasheet" "~" (at 157.48 176.53 0) (effects (font (size 1.27 1.27)) (hide yes)))
  (property "Description" "Mounting Hole without connection" (at 157.48 176.53 0) (effects (font (size 1.27 1.27)) (hide yes)))
  (property "AliExpress" "" (at 157.48 176.53 0) (effects (font (size 1.27 1.27)) (hide yes)))
  (property "Sim.Device" "" (at 157.48 176.53 0) (effects (font (size 1.27 1.27))))
  (property "Attrition Qty" "" (at 157.48 176.53 0) (effects (font (size 1.27 1.27)) (hide yes)))
  (property "Category" "" (at 157.48 176.53 0) (effects (font (size 1.27 1.27)) (hide yes)))
  (property "Class" "" (at 157.48 176.53 0) (effects (font (size 1.27 1.27)) (hide yes)))
  (property "Crystal Type" "" (at 157.48 176.53 0) (effects (font (size 1.27 1.27)) (hide yes)))
  (property "Frequency" "" (at 157.48 176.53 0) (effects (font (size 1.27 1.27)) (hide yes)))
  (property "Frequency Stability" "" (at 157.48 176.53 0) (effects (font (size 1.27 1.27)) (hide yes)))
  (property "Frequency Tolerance" "" (at 157.48 176.53 0) (effects (font (size 1.27 1.27)) (hide yes)))
  (property "Load Capacitance" "" (at 157.48 176.53 0) (effects (font (size 1.27 1.27)) (hide yes)))
  (property "Manufacturer" "" (at 157.48 176.53 0) (effects (font (size 1.27 1.27)) (hide yes)))
  (property "Minimum Qty" "" (at 157.48 176.53 0) (effects (font (size 1.27 1.27)) (hide yes)))
  (property "Normal Temperature Frequency Tolerance" "" (at 157.48 176.53 0) (effects (font (size 1.27 1.27)) (hide yes)))
  (property "Operating Temperature" "" (at 157.48 176.53 0) (effects (font (size 1.27 1.27)) (hide yes)))
  (property "Part" "" (at 157.48 176.53 0) (effects (font (size 1.27 1.27)) (hide yes)))
  (property "Process" "" (at 157.48 176.53 0) (effects (font (size 1.27 1.27)) (hide yes)))
  (property "Stock" "" (at 157.48 176.53 0) (effects (font (size 1.27 1.27)) (hide yes)))
  (property "Type" "" (at 157.48 176.53 0) (effects (font (size 1.27 1.27)) (hide yes))))
 (sheet
  (at 81.28 34.29)
  (size 13.97 88.9)
  (exclude_from_sim no)
  (in_bom yes)
  (on_board yes)
  (dnp no)
  (fields_autoplaced yes)
  (stroke (width 0.1524) (type solid))
  (fill (color 0 0 0 0.0000))
  (property "Sheetname" "RP2350A" (at 81.28 33.5784 0) (effects (font (size 1.27 1.27)) (justify left bottom)))
  (property "Sheetfile" "rp2350a.kicad_sch" (at 81.28 123.7746 0) (effects (font (size 1.27 1.27)) (justify left top) (hide yes)))
  (pin "D+" input (at 81.28 36.83 180) (effects (font (size 1.27 1.27)) (justify left)))
  (pin "D-" input (at 81.28 39.37 180) (effects (font (size 1.27 1.27)) (justify left)))
  (pin "GPIO0" input (at 81.28 41.91 180) (effects (font (size 1.27 1.27)) (justify left)))
  (pin "GPIO1" input (at 81.28 44.45 180) (effects (font (size 1.27 1.27)) (justify left)))
  (pin "GPIO2" input (at 81.28 46.99 180) (effects (font (size 1.27 1.27)) (justify left)))
  (pin "GPIO3" input (at 81.28 49.53 180) (effects (font (size 1.27 1.27)) (justify left)))
  (pin "GPIO4" input (at 81.28 52.07 180) (effects (font (size 1.27 1.27)) (justify left)))
  (pin "GPIO5" input (at 81.28 54.61 180) (effects (font (size 1.27 1.27)) (justify left)))
  (pin "GPIO6" input (at 81.28 57.15 180) (effects (font (size 1.27 1.27)) (justify left)))
  (pin "GPIO7" input (at 81.28 59.69 180) (effects (font (size 1.27 1.27)) (justify left)))
  (pin "GPIO8" input (at 81.28 62.23 180) (effects (font (size 1.27 1.27)) (justify left)))
  (pin "GPIO9" input (at 81.28 64.77 180) (effects (font (size 1.27 1.27)) (justify left)))
  (pin "GPIO10" input (at 81.28 67.31 180) (effects (font (size 1.27 1.27)) (justify left)))
  (pin "GPIO11" input (at 81.28 69.85 180) (effects (font (size 1.27 1.27)) (justify left)))
  (pin "GPIO12" input (at 81.28 72.39 180) (effects (font (size 1.27 1.27)) (justify left)))
  (pin "GPIO13" input (at 81.28 74.93 180) (effects (font (size 1.27 1.27)) (justify left)))
  (pin "GPIO14" input (at 81.28 77.47 180) (effects (font (size 1.27 1.27)) (justify left)))
  (pin "GPIO15" input (at 81.28 80.01 180) (effects (font (size 1.27 1.27)) (justify left)))
  (pin "GPIO16" input (at 81.28 82.55 180) (effects (font (size 1.27 1.27)) (justify left)))
  (pin "GPIO17" input (at 81.28 85.09 180) (effects (font (size 1.27 1.27)) (justify left)))
  (pin "GPIO18" input (at 81.28 87.63 180) (effects (font (size 1.27 1.27)) (justify left)))
  (pin "GPIO19" input (at 81.28 90.17 180) (effects (font (size 1.27 1.27)) (justify left)))
  (pin "GPIO20" input (at 81.28 92.71 180) (effects (font (size 1.27 1.27)) (justify left)))
  (pin "GPIO21" input (at 81.28 95.25 180) (effects (font (size 1.27 1.27)) (justify left)))
  (pin "GPIO22" input (at 81.28 97.79 180) (effects (font (size 1.27 1.27)) (justify left)))
  (pin "GPIO23" input (at 81.28 100.33 180) (effects (font (size 1.27 1.27)) (justify left)))
  (pin "GPIO24" input (at 81.28 102.87 180) (effects (font (size 1.27 1.27)) (justify left)))
  (pin "GPIO26" input (at 81.28 105.41 180) (effects (font (size 1.27 1.27)) (justify left)))
  (pin "GPIO27" input (at 81.28 107.95 180) (effects (font (size 1.27 1.27)) (justify left)))
  (pin "GPIO28" input (at 81.28 110.49 180) (effects (font (size 1.27 1.27)) (justify left)))
  (pin "GPIO29" input (at 81.28 113.03 180) (effects (font (size 1.27 1.27)) (justify left)))
  (pin "RUN" input (at 81.28 115.57 180) (effects (font (size 1.27 1.27)) (justify left)))
  (pin "SWCLK" input (at 81.28 118.11 180) (effects (font (size 1.27 1.27)) (justify left)))
  (pin "SWD" input (at 81.28 120.65 180) (effects (font (size 1.27 1.27)) (justify left))))
 (sheet
  (at 45.72 63.5)
  (size 13.97 12.7)
  (exclude_from_sim no)
  (in_bom yes)
  (on_board yes)
  (dnp no)
  (fields_autoplaced yes)
  (stroke (width 0.1524) (type solid))
  (fill (color 0 0 0 0.0000))
  (property "Sheetname" "PS2" (at 45.72 62.7884 0) (effects (font (size 1.27 1.27)) (justify left bottom)))
  (property "Sheetfile" "ps2.kicad_sch" (at 45.72 76.7846 0) (effects (font (size 1.27 1.27)) (justify left top) (hide yes)))
  (pin "KB_CLK" input (at 45.72 66.04 180) (effects (font (size 1.27 1.27)) (justify left)))
  (pin "KB_DATA" input (at 45.72 68.58 180) (effects (font (size 1.27 1.27)) (justify left)))
  (pin "MS_CLK" input (at 45.72 71.12 180) (effects (font (size 1.27 1.27)) (justify left)))
  (pin "MS_DATA" input (at 45.72 73.66 180) (effects (font (size 1.27 1.27)) (justify left))))
 (sheet
  (at 45.72 165.1)
  (size 13.97 7.62)
  (exclude_from_sim no)
  (in_bom yes)
  (on_board yes)
  (dnp no)
  (fields_autoplaced yes)
  (stroke (width 0.1524) (type solid))
  (fill (color 0 0 0 0.0000))
  (property "Sheetname" "USB A" (at 45.72 164.3884 0) (effects (font (size 1.27 1.27)) (justify left bottom)))
  (property "Sheetfile" "power.kicad_sch" (at 45.72 173.3046 0) (effects (font (size 1.27 1.27)) (justify left top) (hide yes)))
  (pin "D+" input (at 45.72 167.64 180) (effects (font (size 1.27 1.27)) (justify left)))
  (pin "D-" input (at 45.72 170.18 180) (effects (font (size 1.27 1.27)) (justify left))))
 (sheet
  (at 45.72 115.57)
  (size 13.97 5.08)
  (exclude_from_sim no)
  (in_bom yes)
  (on_board yes)
  (dnp no)
  (fields_autoplaced yes)
  (stroke (width 0.1524) (type solid))
  (fill (color 0 0 0 0.0000))
  (property "Sheetname" "Tape In" (at 45.72 114.8584 0) (effects (font (size 1.27 1.27)) (justify left bottom)))
  (property "Sheetfile" "tape.kicad_sch" (at 45.72 121.2346 0) (effects (font (size 1.27 1.27)) (justify left top) (hide yes)))
  (pin "LOAD_IN" input (at 45.72 118.11 180) (effects (font (size 1.27 1.27)) (justify left))))
 (sheet
  (at 45.72 127)
  (size 13.97 20.32)
  (exclude_from_sim no)
  (in_bom yes)
  (on_board yes)
  (dnp no)
  (fields_autoplaced yes)
  (stroke (width 0.1524) (type solid))
  (fill (color 0 0 0 0.0000))
  (property "Sheetname" "USB Multiplexer" (at 45.72 126.2884 0) (effects (font (size 1.27 1.27)) (justify left bottom)))
  (property "Sheetfile" "../../hardware/minifrank_rm2/usb_multiplexer.kicad_sch" (at 45.72 147.9046 0) (effects (font (size 1.27 1.27)) (justify left top) (hide yes)))
  (pin "D+" input (at 45.72 129.54 180) (effects (font (size 1.27 1.27)) (justify left)))
  (pin "D-" input (at 45.72 132.08 180) (effects (font (size 1.27 1.27)) (justify left)))
  (pin "D1+" input (at 45.72 134.62 180) (effects (font (size 1.27 1.27)) (justify left)))
  (pin "D1-" input (at 45.72 137.16 180) (effects (font (size 1.27 1.27)) (justify left)))
  (pin "D2+" input (at 45.72 139.7 180) (effects (font (size 1.27 1.27)) (justify left)))
  (pin "D2-" input (at 45.72 142.24 180) (effects (font (size 1.27 1.27)) (justify left)))
  (pin "S" input (at 45.72 144.78 180) (effects (font (size 1.27 1.27)) (justify left))))
 (sheet
  (at 45.72 82.55)
  (size 13.97 12.7)
  (exclude_from_sim no)
  (in_bom yes)
  (on_board yes)
  (dnp no)
  (fields_autoplaced yes)
  (stroke (width 0.1524) (type solid))
  (fill (color 0 0 0 0.0000))
  (property "Sheetname" "SD Card" (at 45.72 81.8384 0) (effects (font (size 1.27 1.27)) (justify left bottom)))
  (property "Sheetfile" "sd.kicad_sch" (at 45.72 95.8346 0) (effects (font (size 1.27 1.27)) (justify left top) (hide yes)))
  (pin "CDDAT3" input (at 45.72 85.09 180) (effects (font (size 1.27 1.27)) (justify left)))
  (pin "CLK" input (at 45.72 87.63 180) (effects (font (size 1.27 1.27)) (justify left)))
  (pin "CMD" input (at 45.72 90.17 180) (effects (font (size 1.27 1.27)) (justify left)))
  (pin "DAT0" input (at 45.72 92.71 180) (effects (font (size 1.27 1.27)) (justify left))))
 (sheet
  (at 45.72 100.33)
  (size 13.97 10.16)
  (exclude_from_sim no)
  (in_bom yes)
  (on_board yes)
  (dnp no)
  (fields_autoplaced yes)
  (stroke (width 0.1524) (type solid))
  (fill (color 0 0 0 0.0000))
  (property "Sheetname" "Audio Out" (at 45.72 99.6184 0) (effects (font (size 1.27 1.27)) (justify left bottom)))
  (property "Sheetfile" "audio.kicad_sch" (at 45.72 111.0746 0) (effects (font (size 1.27 1.27)) (justify left top) (hide yes)))
  (pin "A_OUTB" input (at 45.72 102.87 180) (effects (font (size 1.27 1.27)) (justify left)))
  (pin "A_OUTL" input (at 45.72 105.41 180) (effects (font (size 1.27 1.27)) (justify left)))
  (pin "A_OUTR" input (at 45.72 107.95 180) (effects (font (size 1.27 1.27)) (justify left))))
 (sheet
  (at 45.72 152.4)
  (size 13.97 7.62)
  (exclude_from_sim no)
  (in_bom yes)
  (on_board yes)
  (dnp no)
  (fields_autoplaced yes)
  (stroke (width 0.1524) (type solid))
  (fill (color 0 0 0 0.0000))
  (property "Sheetname" "USB C" (at 45.72 151.6884 0) (effects (font (size 1.27 1.27)) (justify left bottom)))
  (property "Sheetfile" "power_only.kicad_sch" (at 45.72 160.6046 0) (effects (font (size 1.27 1.27)) (justify left top) (hide yes)))
  (pin "D+" input (at 45.72 154.94 180) (effects (font (size 1.27 1.27)) (justify left)))
  (pin "D-" input (at 45.72 157.48 180) (effects (font (size 1.27 1.27)) (justify left))))
 (sheet
  (at 45.72 34.29)
  (size 13.97 22.86)
  (exclude_from_sim no)
  (in_bom yes)
  (on_board yes)
  (dnp no)
  (fields_autoplaced yes)
  (stroke (width 0.1524) (type solid))
  (fill (color 0 0 0 0.0000))
  (property "Sheetname" "HDMI" (at 45.72 33.5784 0) (effects (font (size 1.27 1.27)) (justify left bottom)))
  (property "Sheetfile" "hdmi.kicad_sch" (at 45.72 57.7346 0) (effects (font (size 1.27 1.27)) (justify left top) (hide yes)))
  (pin "CLKN" input (at 45.72 36.83 180) (effects (font (size 1.27 1.27)) (justify left)))
  (pin "D0P" input (at 45.72 39.37 180) (effects (font (size 1.27 1.27)) (justify left)))
  (pin "CLKP" input (at 45.72 41.91 180) (effects (font (size 1.27 1.27)) (justify left)))
  (pin "D0N" input (at 45.72 44.45 180) (effects (font (size 1.27 1.27)) (justify left)))
  (pin "D2N" input (at 45.72 46.99 180) (effects (font (size 1.27 1.27)) (justify left)))
  (pin "D1P" input (at 45.72 49.53 180) (effects (font (size 1.27 1.27)) (justify left)))
  (pin "D1N" input (at 45.72 52.07 180) (effects (font (size 1.27 1.27)) (justify left)))
  (pin "D2P" input (at 45.72 54.61 180) (effects (font (size 1.27 1.27)) (justify left))))
 (sheet_instances
  (path ""
   (page "1")))
 (embedded_fonts no))
